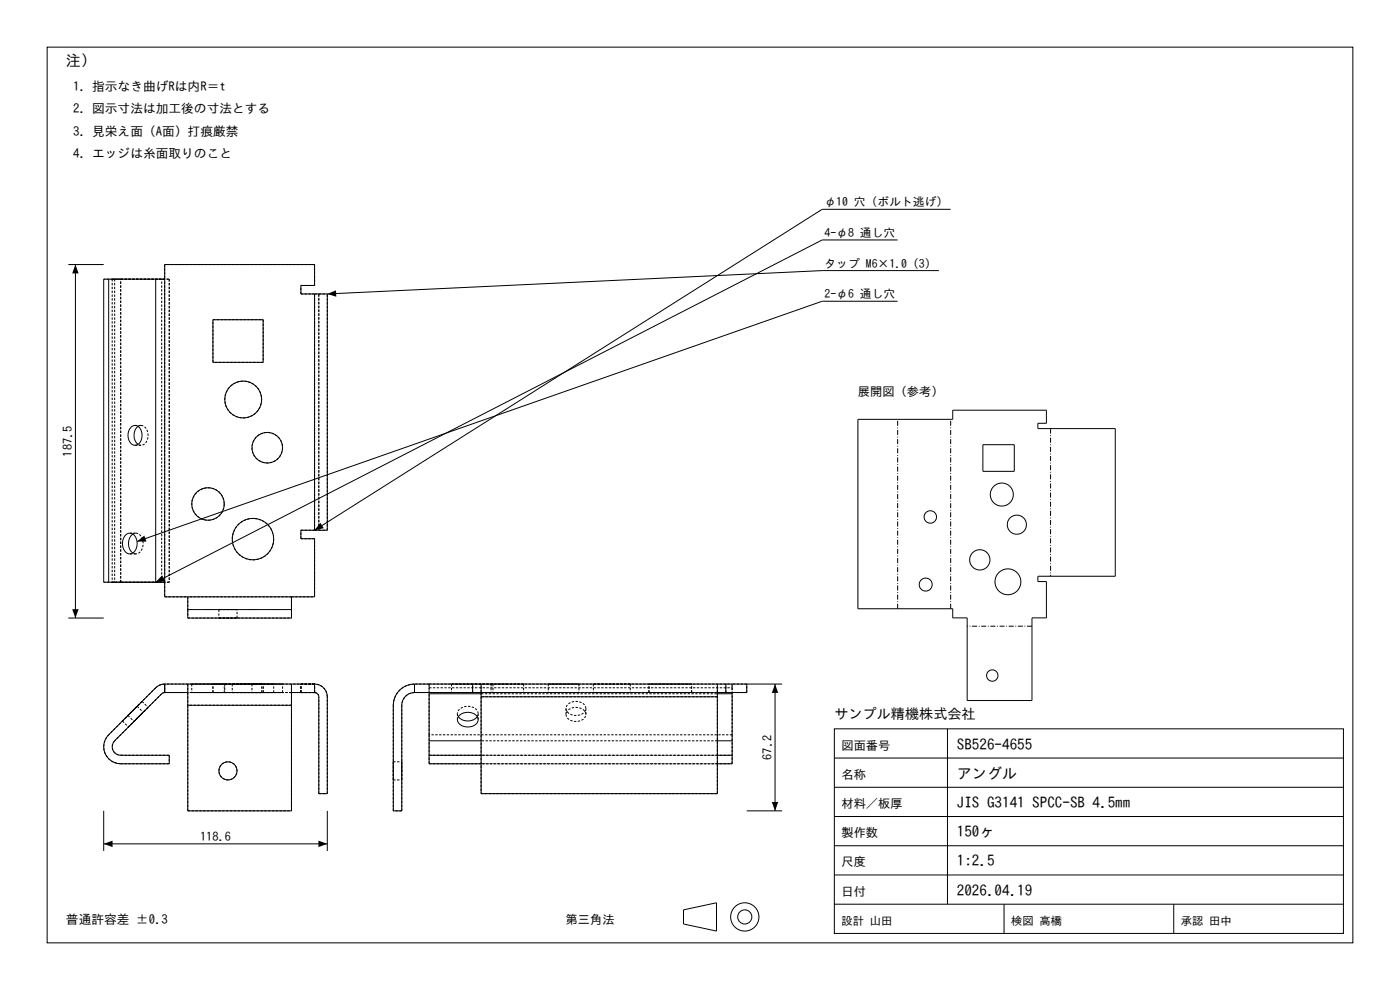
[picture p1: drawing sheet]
<svg xmlns="http://www.w3.org/2000/svg" width="297mm" height="210mm" viewBox="0 0 297 210" stroke-linecap="round" stroke-linejoin="round" font-family="sans-serif">
<g fill="none" stroke="#000" stroke-width=".21">
<path d="M10 10h277v190h-277zM14.5 56.1h7.5M16 56.1v75M23.1 59.2h-1.1v64.3h1.1M23.1 59.2h9.9M23.1 59.2v64.3M33 59.2h1.9M33 59.2v64.3M190.4 50.9h-16l-141.4 72.6M199.2 57.4h-24.8l-105 5M201.7 44.4h-27.3l-107.7 68.1M45.2 67.8h10.6v9.1h-10.6z"/>
<path d="M66.7 62.4h2.7M66.7 62.4h-2.9v-1.8h2.9v-4.5h-31.8v70.5h31.8v-12.3h-2.9v-1.8h2.9M66.7 62.4v50.1M69.4 62.4v50.1h-2.7M190.4 63.9h-16l-145.3 51M27.8 90.6a1.32 1.32 0 0 1 1.4-.2 1.32 1.32 0 0 1 .8 1.1 2.14 2.14 0 0 1-1.4 3 2.2 2.2 0 0 1-1.2-3.3zM29.3 90.4a2.55 2.55 0 0 0 0 3.9M182 89h20.1v-2h19.9v2.8h-1.8v1.1h16.4v31.3h-16.4v1.2h1.8v7.7h-3.1v17.5h-13.7v-17.5h-3.1v-2h-20.1zM208.5 94.3h6.7v5.7h-6.7zM26.7 113.5a1.38 1.38 0 0 1 1.4-.3 1.38 1.38 0 0 1 .9 1.3 2.24 2.24 0 0 1-1.5 3 2.3 2.3 0 0 1-1.3-3.4zM28.2 113.3a2.66 2.66 0 0 0 0 4M14.5 131.1h7.5"/>
<path d="M23.1 123.5h9.9M33 123.5h1.9M39.8 126.6v4.5h22v-4.5M34.9 145.1a2.7 2.7 0 0 0-1.9 .8l-9.9 10a3.6 3.6 0 0 0-.8 3.9 3.6 3.6 0 0 0 3.3 2.2h10.3v-1.8h-10.3a1.8 1.8 0 0 1-1.7-1.1 1.8 1.8 0 0 1 .4-2l10-9.9 .6-.3M34.9 146.9h4.9M34.9 145.1h31.8M34.9 145.1v1.8M39.8 145.1v4.5M39.8 149.6h22M39.8 149.6v22.4h22v-22.4M61.8 145.1v4.5M61.8 146.9h4.9"/>
<path d="M66.7 145.1a2.7 2.7 0 0 1 2.7 2.7v20.5h-1.8v-20.5a.9 .9 0 0 0-.9-.9M66.7 145.1v1.8M87.9 145.1a4.5 4.5 0 0 0-4.5 4.5v22.4h1.8v-22.4a2.7 2.7 0 0 1 2.7-2.7M87.9 146.9h14.2M87.9 145.1h78M87.9 145.1v1.8M91 146.9v.3M91 157.1v3.1M91 147.2h11.1M91 157.1h11.1M91 147.2v9.9M97.2 152a2.66 2.66 0 0 0 4.1 0"/>
<path d="M97.4 151.8a2.57 2.57 0 0 1 4 .6 1.95 1.95 0 0 1-2.6 1.8 1.59 1.59 0 0 1-1.6-2.1zM100.3 145.1v1.8M102.1 145.1v2.7M102.1 147.8v20.5h50.1v-20.5M102.1 147.8h50.1M152.2 145.1v2.7M152.2 147.2h3.1M152.2 157.1h3.1M154 145.1v1.8M155.3 146.9v.3M155.3 157.1v3.1M155.3 147.2v9.9"/>
<path d="M158.4 145.1v1.8h-6.2M164.4 145.1v26.9M177 154.6h108v43.4h-108zM201 154.6v37.2M22 172v8.5M22 179h47.4M69.4 172v8.5M91 160.2h11.1M91 160.2v1.8h11.1M152.2 160.2h3.1M155.3 160.2v1.8h-3.1M158.4 172h7.5"/>
<path d="M177 179.4h108M177 173.2h108M177 167h108M177 160.8h108M145 193l7-1.5v6l-7-1.5zM177 191.8h108M177 185.6h108M213 191.8v6.2M249 191.8v6.2"/>
<circle cx="51.6" cy="84.7" r="3.9"/>
<circle cx="56.7" cy="95" r="3.2"/>
<circle cx="44.1" cy="106.9" r="3.4"/>
<circle cx="53.7" cy="114.4" r="4.4"/>
<circle cx="197.4" cy="109.7" r="1.32"/>
<circle cx="207.9" cy="118.8" r="2.16"/>
<circle cx="212.5" cy="104.9" r="2.44"/>
<circle cx="215.7" cy="111.3" r="2.03"/>
<circle cx="196.4" cy="124" r="1.38"/>
<circle cx="213.8" cy="123.4" r="2.75"/>
<circle cx="210.5" cy="143.3" r="1.21"/>
<circle cx="48.4" cy="163.5" r="1.93"/>
<circle cx="158" cy="194.5" r="3"/>
<circle cx="158" cy="194.5" r="1.5"/>
</g>
<g fill="none" stroke="#000" stroke-width=".21" stroke-dasharray=".5 .3" stroke-linecap="butt">
<path d="M23.8 59.2h1.8M23.8 59.2v64.3M24.3 59.2h-.5M24.3 59.2v64.3M25.6 59.2h10.3M25.6 59.2h-3.6M34.3 59.2h-10M34.9 56.1v3.1M34.9 59.2h-.6M35.9 59.2v64.3M66.7 56.1h-31.8M45.2 67.8h10.6"/>
<path d="M45.2 76.9v-9.1M55.8 67.8v9.1M55.8 76.9h-10.6M63.8 60.6h2.9M63.8 62.4v-1.8M66.7 60.6v-4.5M66.7 62.4h-2.9M66.7 62.4h.9M67.6 62.4h1.8M67.6 62.4v50.1M28.6 94.5h1.3M29.3 90.4l.6-.2"/>
<path d="M29.9 90.2a2.2 2.2 0 0 1 1.3 3.3l-.7 .8-.6 .2M29.9 94.5l-.6-.2M29.9 90.2h-1.3M55.5 84.7a3.9 3.9 0 0 1-5.6 3.6 3.9 3.9 0 0 1-.7-6.7 3.9 3.9 0 0 1 6.2 2.4l.1 .7M59.9 95a3.2 3.2 0 0 1-4.6 2.9 3.2 3.2 0 0 1-.6-5.5 3.2 3.2 0 0 1 5.2 1.9v.7M27.5 117.5h1.3M28.2 113.3l.6-.2M28.8 113.1a2.3 2.3 0 0 1 1.3 3.4l-.4 .6-.9 .4M28.8 117.5l-.6-.2M28.8 113.1h-1.3M47.6 106.9a3.5 3.5 0 0 1-5 3.1 3.5 3.5 0 0 1-.6-5.8 3.5 3.5 0 0 1 5.5 2l.1 .7M58.1 114.4a4.4 4.4 0 0 1-6.4 3.9 4.4 4.4 0 0 1-.7-7.4 4.4 4.4 0 0 1 7 2.6l.1 .9"/>
<path d="M63.8 114.3v-1.8M63.8 112.5h2.9M66.7 114.3h-2.9M66.7 112.5v-50.1M66.7 112.5h.9M67.6 112.5h1.8M67.6 112.5v-50.1M69.4 112.5v-50.1M23.8 123.5h1.8M24.3 123.5h10M24.3 123.5h-.5M25.6 123.5h-3.6"/>
<path d="M25.6 123.5v-64.3M34.3 123.5v-64.3M34.9 123.5v-64.3M34.9 123.5v3.1M34.9 126.6h4.9M34.9 123.5h-.6M35.9 123.5h-10.3M39.8 126.6v2.7M39.8 129.3v1.8M39.8 129.3h22M39.8 131.1h22M46.4 129.3h3.9"/>
<path d="M46.4 131.1h3.9M46.4 129.3v1.8M50.3 129.3h-3.9M50.3 131.1h-3.9M50.3 131.1v-1.8M61.8 126.6h-22M61.8 126.6h4.9M61.8 129.3h-22M61.8 126.6v2.7M61.8 129.3v1.8M66.7 126.6v-12.3M24.3 157.1a1.8 1.8 0 0 0-.4 2 1.8 1.8 0 0 0 1.7 1.1"/>
<path d="M26 152.9l1.5-1.5M26 152.9l1.3 1.3M27.2 151.8l1.4-1.5M27.2 151.8l1.2 1.2M27.3 154.2l1.5-1.5M27.5 151.4l1.6-1.6M28.4 153l1.5-1.5M28.6 150.3l1.5-1.5M28.8 152.7l1.6-1.6M29.1 149.8l-3.1 3.1M29.1 149.8l1.3 1.3M29.9 151.5l1.5-1.4"/>
<path d="M30.1 148.8l-2.9 3M30.1 148.8l1.3 1.3M30.4 151.1l-3.1 3.1M31.4 150.1l-3 2.9M33 145.9a2.7 2.7 0 0 1 1.9-.8M33 145.9l-9.9 10M34.3 147.2l-10 9.9M34.9 145.1v1.8M34.9 146.9v-1.8M34.9 146.9l-.6 .3M39.8 145.1v1.8M39.8 146.9v2.7"/>
<path d="M39.8 149.6v22.4M40.7 146.9h6.9M40.7 145.1h6.9M40.7 145.1v1.8M45.2 146.9h10.6M45.2 145.1h10.6M45.2 146.9v-1.8M47.6 146.9h-6.9M47.6 145.1h-6.9M47.6 146.9v-1.8M47.7 146.9h7.8M47.7 145.1h7.8"/>
<path d="M47.7 145.1v1.8M49.3 146.9h8.8M49.3 145.1h8.8M49.3 145.1v1.8M53.4 146.9h6.5M53.4 145.1h6.5M53.4 145.1v1.8M55.5 146.9h-7.8M55.5 145.1h-7.8M55.5 146.9v-1.8M55.8 146.9h-10.6M55.8 145.1h-10.6"/>
<path d="M55.8 146.9v-1.8M58.1 146.9h-8.8M58.1 145.1h-8.8M58.1 146.9v-1.8M59.9 146.9h-6.5M59.9 145.1h-6.5M59.9 146.9v-1.8M61.8 146.9h-22M61.8 145.1v1.8M61.8 149.6h-22M61.8 146.9v2.7M63.8 146.9h2.9"/>
<path d="M63.8 146.9v-1.8M63.8 145.1h2.9M66.7 146.9v-1.8M66.7 146.9h-31.8M66.7 146.9h-2.9M66.7 145.1h-2.9M66.7 145.1h-31.8M66.7 146.9a.9 .9 0 0 1 .9 .9M69.4 147.8a2.7 2.7 0 0 0-2.7-2.7M83.4 149.6a4.5 4.5 0 0 1 4.5-4.5M83.4 149.6v22.4M85.2 149.6v22.4"/>
<path d="M87.9 145.1v1.8M87.9 146.9v-1.8M87.9 146.9a2.7 2.7 0 0 0-2.7 2.7M91 146.9h64.3M91 146.9h-3.1M91 145.1h64.3M91 145.1h-3.1M91 145.1v1.8M91 145.9h64.3M91 145.9v-.8M91 155.9v-10M95.8 146.9h8.8"/>
<path d="M95.8 145.1h8.8M95.8 145.1v1.8M97 151.4l.2 .6M97 151.4v1.3M100.2 146.9h-4.4M100.2 145.1h-4.4M100.3 146.9v-1.8M101.3 152l.1-.6M101.4 151.4a2.3 2.3 0 0 0-3.4-1.3l-.8 .7-.2 .6M101.4 152.7v-1.3M102.1 146.9h50.1M102.1 147.2h50.1"/>
<path d="M102.1 146.9v-1.8M102.1 146.9v.9M102.1 147.8v20.5M104.2 146.9h6.9M104.2 145.1h6.9M104.2 145.1v1.8M104.6 146.9h-4.4M104.6 145.1h-4.4M104.6 145.1v1.8M107.6 146.9h-3.4M107.6 145.1h-3.4M111.1 146.9h-3.5"/>
<path d="M111.1 145.1h-3.5M111.1 145.1v1.8M116.3 146.9h6.5M116.3 145.1h6.5M116.3 145.1v1.8M119.6 146.9h-3.3M119.6 145.1h-3.3M120.1 151.5a2.2 2.2 0 0 0 3.3 1.3l.7-.7 .2-.6M120.1 150.3a2.2 2.2 0 0 0 3.3 1.2l.7-.7 .2-.5M120.1 150.3v1.2M122.8 146.9h-3.2M122.8 145.1h-3.2"/>
<path d="M122.8 145.1v1.8M124.3 151.5a2.2 2.2 0 0 0-3.3-1.2l-.8 .7-.1 .5M124.3 150.3a2.2 2.2 0 0 0-3.3-1.3l-.8 .7-.1 .6M124.3 151.5v-1.2M125.9 146.9h7.8M125.9 145.1h7.8M125.9 145.1v1.8M129.8 146.9h-3.9M129.8 145.1h-3.9M133.7 146.9h-3.9M133.7 145.1h-3.9M133.7 145.1v1.8"/>
<path d="M137.7 146.9h9M137.7 145.1h9M137.7 146.9v-1.8M146.7 146.9h-9M146.7 145.1h-9M146.7 146.9v-1.8M152.2 146.9v-1.8M152.2 146.9v.9M152.2 147.8h-50.1M152.2 157.1h-50.1M154 146.9v-1.8M155.3 145.1v1.8"/>
<path d="M155.3 145.9v-.8M155.3 145.9v10M155.3 155.9h-64.3M158.4 146.9h-3.1M158.4 145.1h-3.1M158.4 146.9v-1.8M25.6 160.2h10.3M25.6 162h10.3M25.6 162a3.6 3.6 0 0 1-3.3-2.2 3.6 3.6 0 0 1 .8-3.9M35.9 160.2v1.8M39.8 172h22M46.4 163.5a1.93 1.93 0 0 1 2.8-1.7 1.93 1.93 0 0 1 .4 3.2 1.93 1.93 0 0 1-3.1-.9l-.1-.6"/>
<path d="M61.8 172v-22.4M67.6 168.3h1.8M67.6 168.3v-20.5M69.4 168.3v-20.5M83.4 163.5v-1.9M83.4 161.6v3.8M83.4 165.4v-1.9M83.4 165.4h1.8M83.4 161.6h1.8M85.2 172h-1.8M85.2 163.5v-1.9M85.2 161.6v3.8"/>
<path d="M85.2 165.4v-1.9M91 162v-6.1M91 160.2h64.3M91 162h64.3M102.1 168.3h50.1M152.2 168.3v-20.5M152.2 160.2h-50.1M152.2 162h-50.1M155.3 162v-6.1"/>
</g>
<path d="M16 56.1l.7 1.9h-1.4zM69.4 62.4l1.9-.8v1.4zM29.1 114.9l1.5-1.3 .5 1.3zM68 110.9l.7 1.1-2 .5zM15.3 129.2h1.4l-.7 1.9zM34.4 122l.6 1.3-2 .2zM164.4 145.1l.7 1.9h-1.4zM22 179l1.9-.7v1.4zM67.6 178.3l1.8 .7-1.8 .7zM163.7 170.1h1.4l-.7 1.9z" fill="#000"/>
<path d="M222.9 90.9v31.3M190.4 129.1v-40.1M201.7 129.1v-40.1M218.9 132.8h-13.7" fill="none" stroke="#000" stroke-width=".21" stroke-dasharray="1.1 .4 .2 .4" stroke-linecap="butt"/>
<g font-size="3.2">
<text x="14" y="14">注）</text>
<text x="203" y="159">SB526-4655</text>
<text x="203" y="165.2">アングル</text>
<text x="203" y="171.4">JIS G3141 SPCC-SB 4.5mm</text>
<text x="203" y="177.6">150ヶ</text>
<text x="203" y="183.8">1:2.5</text>
<text x="203" y="190">2026.04.19</text>
</g>
<text font-size="3" x="177" y="152.6">サンプル精機株式会社</text>
<g font-size="2.7">
<text x="15.5" y="19.2">1. 指示なき曲げRは内R＝t</text>
<text x="15.5" y="24">2. 図示寸法は加工後の寸法とする</text>
<text x="15.5" y="28.8">3. 見栄え面（A面）打痕厳禁</text>
<text x="15.5" y="33.6">4. エッジは糸面取りのこと</text>
<text x="14" y="196">普通許容差 ±0.3</text>
</g>
<g font-size="2.6">
<text x="182" y="84">展開図（参考）</text>
<text x="15.3" y="96.9" transform="rotate(-90 15.3 96.9)">187.5</text>
<text x="163.7" y="161.2" transform="rotate(-90 163.7 161.2)">67.2</text>
<text x="178.5" y="159">図面番号</text>
<text x="178.5" y="165.2">名称</text>
<text x="178.5" y="171.4">材料／板厚</text>
<text x="42.5" y="178.3">118.6</text>
<text x="178.5" y="177.6">製作数</text>
<text x="178.5" y="183.8">尺度</text>
<text x="178.5" y="190">日付</text>
<text x="120" y="196">第三角法</text>
</g>
<g font-size="2.5">
<text x="174.9" y="43.8">φ10 穴（ボルト逃げ）</text>
<text x="174.9" y="50.3">4-φ8 通し穴</text>
<text x="174.9" y="56.8">タップ M6×1.0（3）</text>
<text x="174.9" y="63.3">2-φ6 通し穴</text>
</g>
<g font-size="2.4">
<text x="178.5" y="196.2">設計 山田</text>
<text x="214.5" y="196.2">検図 高橋</text>
<text x="250.5" y="196.2">承認 田中</text>
</g>
</svg>
